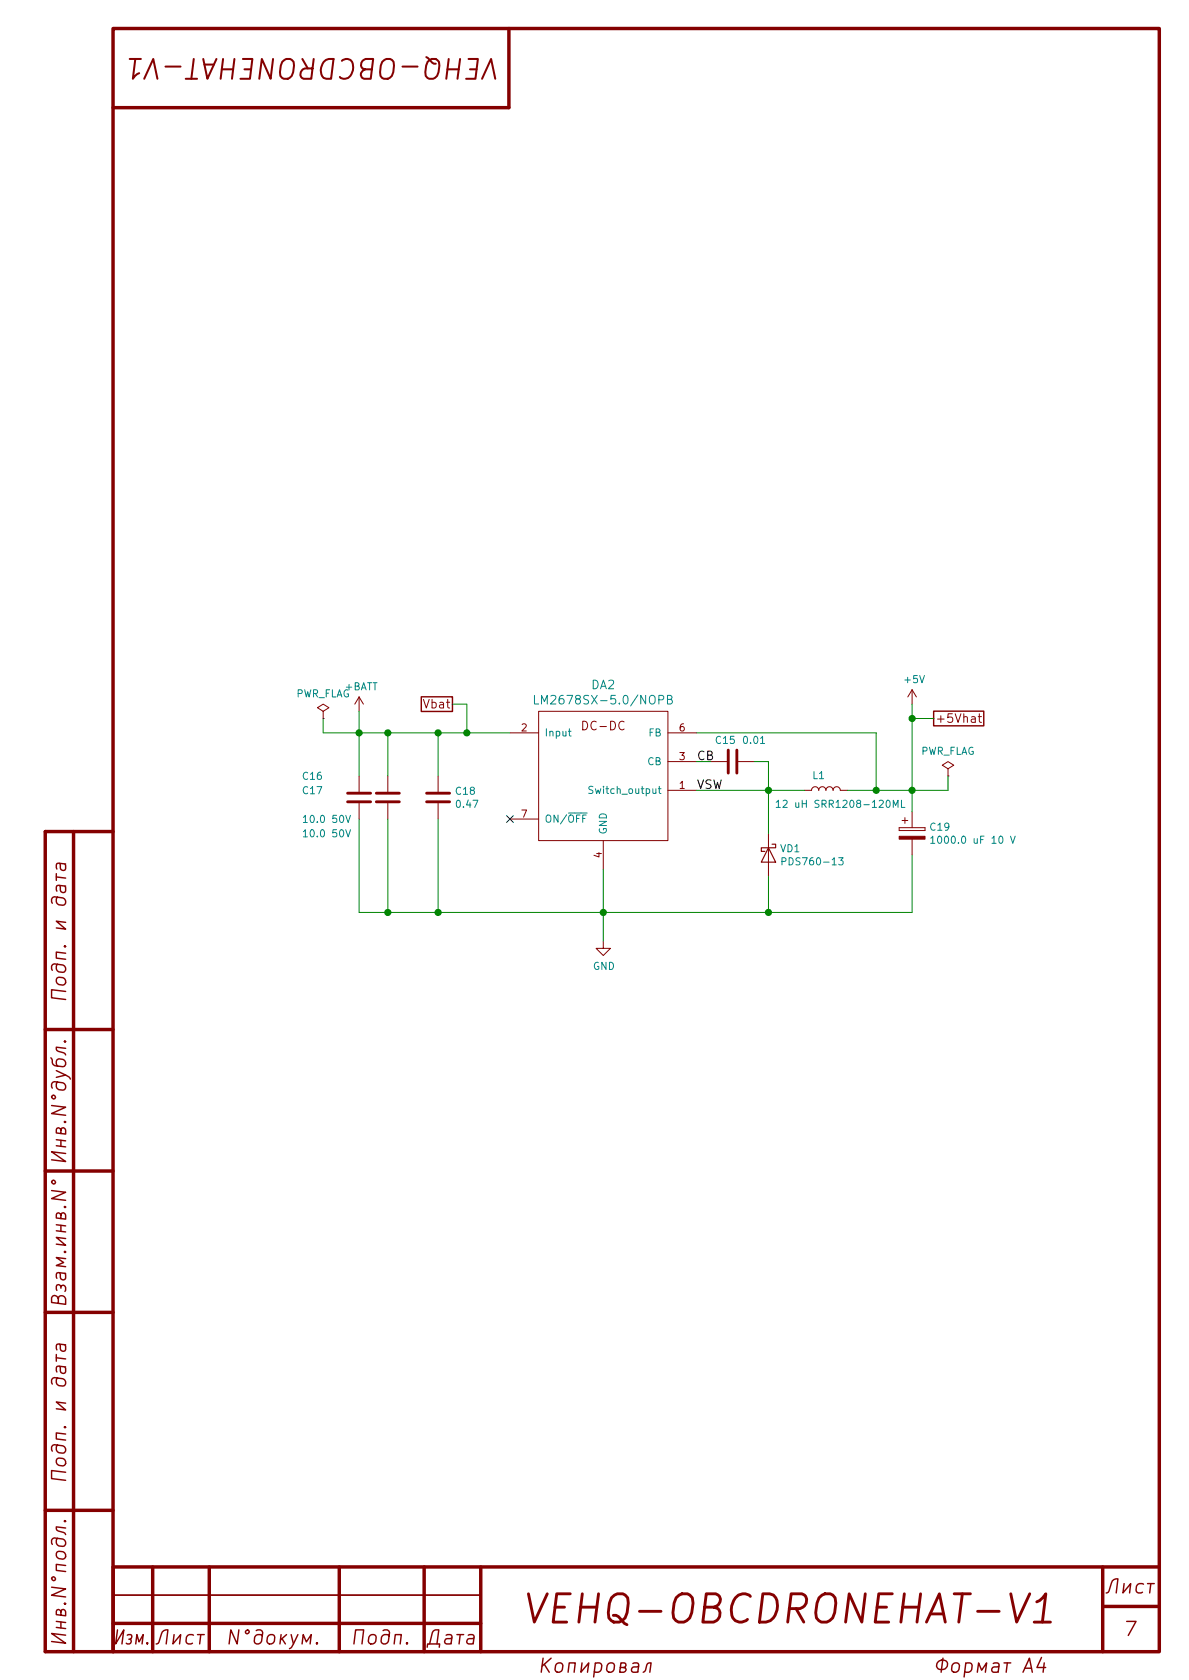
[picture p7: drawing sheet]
EESchema Schematic File Version 4
LIBS:obc-drone-hat-cache
EELAYER 26 0
EELAYER END
$Descr A4 8268 11693 portrait
encoding utf-8
Sheet 7 7
Title "OBC Drone Hat"
Date "2018-04-08"
Rev ""
Comp "VEHQ"
Comment1 "VEHQ-OBCDRONEHAT-V1"
Comment2 "Ermakov V.A."
Comment3 ""
Comment4 ""
$EndDescr
Text GLabel 3150 4900 0    60   UnSpc ~ 0
Vbat
Text GLabel 6500 5000 2    60   UnSpc ~ 0
+5Vhat
$Comp
L power:+BATT #PWR060
U 1 1
P 2500 4950
F 0 "#PWR060" H 2500 4800 50  0001 C CNN
F 1 "+BATT" H 2515 5123 50  0000 C CNN
F 2 "" H 2500 4950 50  0001 C CNN
F 3 "" H 2500 4950 50  0001 C CNN
	1    2500 4950
	1    0    0    -1  
$EndComp
$Comp
L power:+5V #PWR059
U 1 1
P 6350 4900
F 0 "#PWR059" H 6350 4750 50  0001 C CNN
F 1 "+5V" H 6365 5073 50  0000 C CNN
F 2 "" H 6350 4900 50  0001 C CNN
F 3 "" H 6350 4900 50  0001 C CNN
	1    6350 4900
	1    0    0    -1  
$EndComp
$Comp
L power:GND #PWR061
U 1 1
P 4200 6550
F 0 "#PWR061" H 4200 6300 50  0001 C CNN
F 1 "GND" H 4205 6377 50  0000 C CNN
F 2 "" H 4200 6550 50  0001 C CNN
F 3 "" H 4200 6550 50  0001 C CNN
	1    4200 6550
	1    0    0    -1  
$EndComp
$Comp
L hat-ic:LM2678SX DA2
U 1 1
P 4200 5400
F 0 "DA2" H 4200 6037 60  0000 C CNN
F 1 "LM2678SX-5.0/NOPB" H 4200 5931 60  0000 C CNN
F 2 "Package_TO_SOT_SMD:TO-263-7_TabPin4" H 4200 5400 60  0001 C CNN
F 3 "" H 4200 5400 60  0001 C CNN
	1    4200 5400
	1    0    0    -1  
$EndComp
$Comp
L Device:L L1
U 1 1
P 5750 5500
F 0 "L1" V 5850 5550 50  0000 C CNN
F 1 "12 uH SRR1208-120ML" V 5650 5400 50  0000 C CNN
F 2 "Inductor_SMD:L_12x12mm_H8mm" H 5750 5500 50  0001 C CNN
F 3 "~" H 5750 5500 50  0001 C CNN
	1    5750 5500
	0    -1   -1   0   
$EndComp
$Comp
L Device:D_Schottky VD1
U 1 1
P 5350 5950
F 0 "VD1" V 5304 6029 50  0000 L CNN
F 1 "PDS760-13" V 5395 6029 50  0000 L CNN
F 2 "hat:D-PowerDI-5" H 5350 5950 50  0001 C CNN
F 3 "~" H 5350 5950 50  0001 C CNN
	1    5350 5950
	0    1    1    0   
$EndComp
$Comp
L Device:C C18
U 1 1
P 3050 5550
F 0 "C18" H 3165 5596 50  0000 L CNN
F 1 "0.47" H 3165 5505 50  0000 L CNN
F 2 "Capacitor_SMD:C_1206_3216Metric_Pad1.24x1.80mm_HandSolder" H 3088 5400 50  0001 C CNN
F 3 "~" H 3050 5550 50  0001 C CNN
	1    3050 5550
	1    0    0    -1  
$EndComp
NoConn ~ 3550 5700
Wire Wire Line
	3550 5100 3250 5100
Wire Wire Line
	2500 5100 2500 4950
Wire Wire Line
	3050 5400 3050 5100
Connection ~ 3050 5100
Wire Wire Line
	3050 5100 2700 5100
Wire Wire Line
	2500 5400 2500 5100
Connection ~ 2500 5100
Wire Wire Line
	4200 6550 4200 6350
Wire Wire Line
	2500 5700 2500 6350
Wire Wire Line
	2500 6350 2700 6350
Connection ~ 4200 6350
Wire Wire Line
	4200 6350 4200 6050
Wire Wire Line
	3050 5700 3050 6350
Connection ~ 3050 6350
Wire Wire Line
	3050 6350 4200 6350
Wire Wire Line
	4850 5500 5350 5500
Wire Wire Line
	5350 5800 5350 5500
Connection ~ 5350 5500
Wire Wire Line
	5350 5500 5600 5500
Wire Wire Line
	4200 6350 5350 6350
Wire Wire Line
	5350 6350 5350 6100
$Comp
L Device:C C15
U 1 1
P 5100 5300
F 0 "C15" V 4950 5250 50  0000 C CNN
F 1 "0.01" V 4950 5450 50  0000 C CNN
F 2 "Capacitor_SMD:C_0603_1608Metric" H 5138 5150 50  0001 C CNN
F 3 "~" H 5100 5300 50  0001 C CNN
	1    5100 5300
	0    1    1    0   
$EndComp
Wire Wire Line
	4850 5300 4950 5300
Wire Wire Line
	5250 5300 5350 5300
Wire Wire Line
	5350 5300 5350 5500
$Comp
L Device:CP C19
U 1 1
P 6350 5800
F 0 "C19" H 6468 5846 50  0000 L CNN
F 1 "1000.0 uF 10 V " H 6468 5755 50  0000 L CNN
F 2 "Capacitor_SMD:CP_Elec_10x10.5" H 6388 5650 50  0001 C CNN
F 3 "~" H 6350 5800 50  0001 C CNN
	1    6350 5800
	1    0    0    -1  
$EndComp
Wire Wire Line
	5900 5500 6100 5500
Wire Wire Line
	6350 5500 6350 5650
Wire Wire Line
	6350 4900 6350 5000
Connection ~ 6350 5500
Wire Wire Line
	5350 6350 6350 6350
Wire Wire Line
	6350 6350 6350 5950
Connection ~ 5350 6350
Wire Wire Line
	3150 4900 3250 4900
Wire Wire Line
	3250 4900 3250 5100
Connection ~ 3250 5100
Wire Wire Line
	3250 5100 3050 5100
Wire Wire Line
	6350 5000 6500 5000
Connection ~ 6350 5000
Wire Wire Line
	6350 5000 6350 5500
Wire Wire Line
	4850 5100 6100 5100
Wire Wire Line
	6100 5100 6100 5500
Connection ~ 6100 5500
Wire Wire Line
	6100 5500 6350 5500
Text Label 4850 5500 0    60   ~ 0
VSW
$Comp
L Device:C C16
U 1 1
P 2500 5550
F 0 "C16" H 2100 5700 50  0000 L CNN
F 1 "10.0 50V" H 2100 5400 50  0000 L CNN
F 2 "Capacitor_SMD:C_1206_3216Metric_Pad1.24x1.80mm_HandSolder" H 2538 5400 50  0001 C CNN
F 3 "~" H 2500 5550 50  0001 C CNN
	1    2500 5550
	1    0    0    -1  
$EndComp
$Comp
L power:PWR_FLAG #FLG05
U 1 1
P 6600 5400
F 0 "#FLG05" H 6600 5475 50  0001 C CNN
F 1 "PWR_FLAG" H 6600 5574 50  0000 C CNN
F 2 "" H 6600 5400 50  0001 C CNN
F 3 "" H 6600 5400 50  0001 C CNN
	1    6600 5400
	1    0    0    -1  
$EndComp
Wire Wire Line
	6600 5400 6600 5500
Wire Wire Line
	6600 5500 6350 5500
$Comp
L power:PWR_FLAG #FLG04
U 1 1
P 2250 5000
F 0 "#FLG04" H 2250 5075 50  0001 C CNN
F 1 "PWR_FLAG" H 2250 5174 50  0000 C CNN
F 2 "" H 2250 5000 50  0001 C CNN
F 3 "" H 2250 5000 50  0001 C CNN
	1    2250 5000
	1    0    0    -1  
$EndComp
Wire Wire Line
	2250 5000 2250 5100
Wire Wire Line
	2250 5100 2500 5100
$Comp
L Device:C C17
U 1 1
P 2700 5550
F 0 "C17" H 2100 5600 50  0000 L CNN
F 1 "10.0 50V" H 2100 5300 50  0000 L CNN
F 2 "Capacitor_SMD:C_1206_3216Metric_Pad1.24x1.80mm_HandSolder" H 2738 5400 50  0001 C CNN
F 3 "~" H 2700 5550 50  0001 C CNN
	1    2700 5550
	1    0    0    -1  
$EndComp
Wire Wire Line
	2700 5100 2700 5400
Connection ~ 2700 5100
Wire Wire Line
	2700 5100 2500 5100
Wire Wire Line
	2700 5700 2700 6350
Connection ~ 2700 6350
Wire Wire Line
	2700 6350 3050 6350
Text Label 4850 5300 0    60   ~ 0
CB
$EndSCHEMATC
